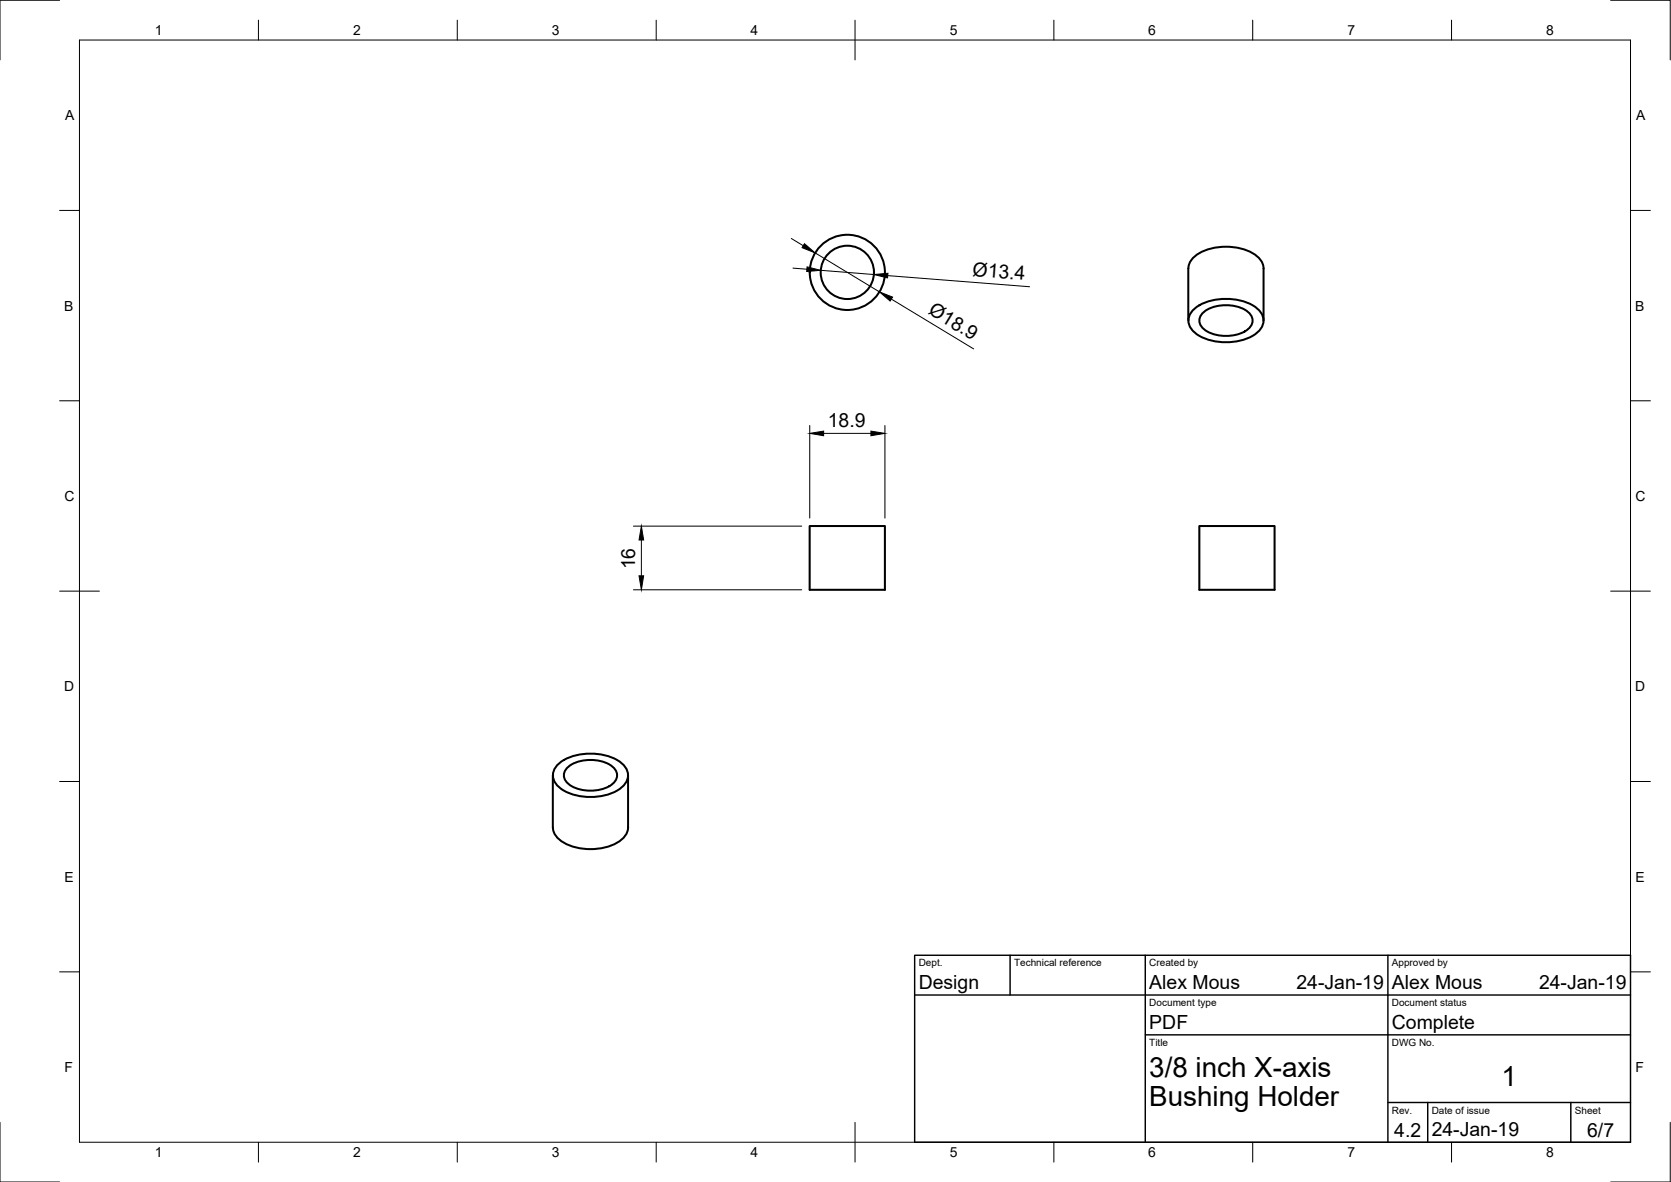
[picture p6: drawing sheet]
<svg xmlns="http://www.w3.org/2000/svg" width="420mm" height="297mm" viewBox="0 0 420 297" stroke-linecap="round" stroke-linejoin="round" font-family="sans-serif">
<!-- layer: Visible -->
<g fill="none" stroke="#000" stroke-width=".51">
<path d="M298.8 67.5v13.1M298.8 67.5a5 5 0 0 1 3.3-4.2 14.2 14.2 0 0 1 14.1 1.2 4 4 0 0 1 1.5 3v13.1M299.9 78a13.2 13.2 0 0 1 11.9-2.5 7.9 7.9 0 0 1 5.7 3.9 4.1 4.1 0 0 1-2.6 5 14.5 14.5 0 0 1-14.2-.6 3.7 3.7 0 0 1-.8-5.8zM302.7 78.4a10 10 0 0 1 11.1 0 2.78 2.78 0 0 1 1.1 2.7 2.78 2.78 0 0 1-1.9 2.2 10.2 10.2 0 0 1-10.3-.5 2.63 2.63 0 0 1 0-4.4zM203.6 132.2h18.9v16h-18.9zM301.6 132.2h18.9v16h-18.9zM139 194.8v13.1M140.1 192.3a13.2 13.2 0 0 1 11.9-2.5 7.9 7.9 0 0 1 5.7 3.9 4.1 4.1 0 0 1-2.5 5 14.5 14.5 0 0 1-14.3-.6 3.7 3.7 0 0 1-.8-5.8zM143 192.6a10 10 0 0 1 11 0 2.78 2.78 0 0 1 1.1 2.7 2.78 2.78 0 0 1-1.9 2.3 10.2 10.2 0 0 1-10.2-.6 2.63 2.63 0 0 1 0-4.4zM157.9 194.8v13.1a5 5 0 0 1-3.2 4.2 14.2 14.2 0 0 1-14.2-1.2 4 4 0 0 1-1.5-3"/>
<circle cx="213.1" cy="68.4" r="6.7"/>
<circle cx="213.1" cy="68.5" r="9.5"/>
</g>
<!-- layer: Border -->
<g fill="none" stroke="#000" stroke-width=".25">
<path d="M15 .1h-15v15M20 10.1h390v276.9h-390zM65 5.1v5M115 5.1v5M165 5.1v5M215 5.1v10M265 5.1v5M315 5.1v5M365 5.1v5M405 .1h15v15M15 52.9h5M410 52.9h5"/>
<path d="M15 100.7h5M410 100.7h5M15 148.6h10M405 148.6h10M15 196.4h5M410 196.4h5M15 244.2h5M410 244.2h5M0 282.1v14.9h15M65 287v5M115 287v5M165 287v5"/>
<path d="M215 282.1v9.9M265 287v5M315 287v5M365 287v5M420 282.1v14.9h-15"/>
</g>
<!-- layer: TitleBlock -->
<path d="M230 240.1h180v46.9h-180zM230 250h180M254 240.1v9.9M288 240.1v46.9M349 240.1v46.9M288 260.1h122M349 277.1h61M359 277.1v9.9M395 277.1v9.9" fill="none" stroke="#000" stroke-width=".36"/>
<!-- layer: Dimensions -->
<path d="M199 59.9l3 1.9M199.4 67.4l3.5 .3M205 63.5l16.1 9.8M206.4 67.9l13.3 1.1M223.2 69.3l35.7 2.8M224.1 75.2l20.7 12.5M203.6 106.9v23.3M207.1 108.9h11.9M222.5 106.9v23.3M159.3 132.2h42.3M161.3 135.7v9M159.3 148.2h42.3" fill="none" stroke="#000" stroke-width=".25"/>
<path d="M202.3 61.2l2.7 2.3-3.3-1.3zM202.9 67.1l3.5 .8-3.6 .3zM219.7 69l3.6-.3-.1 1.1zM221.1 73.3l3.3 1.4-.6 1zM203.6 108.9l3.5-.6v1.2zM219 108.3l3.5 .6-3.5 .6zM161.3 132.2l.5 3.5h-1.1zM160.7 144.7h1.1l-.5 3.5z" fill="#000" stroke="#000" stroke-width=".25"/>
<g font-size="7">
<text x="289" y="270.6">3/8 inch X-axis</text>
<text x="377.5" y="273">1</text>
<text x="289" y="278.1">Bushing Holder</text>
</g>
<g font-size="4.9">
<text x="244.5" y="69.3" transform="rotate(4 244.5 69.3)">Ø13.4</text>
<text x="233.2" y="78.7" transform="rotate(31 233.2 78.7)">Ø18.9</text>
<text x="208.1" y="107.3">18.9</text>
<text x="159.7" y="143.1" transform="rotate(-90 159.7 143.1)">16</text>
<text x="231" y="248.5">Design</text>
<text x="289" y="248.5">Alex Mous</text>
<text x="326" y="248.5">24-Jan-19</text>
<text x="350" y="248.5">Alex Mous</text>
<text x="387" y="248.5">24-Jan-19</text>
<text x="289" y="258.6">PDF</text>
<text x="350" y="258.6">Complete</text>
<text x="350.6" y="285.7">4.2</text>
<text x="360" y="285.5">24-Jan-19</text>
<text x="399.1" y="285.7">6/7</text>
</g>
<g font-size="3.5">
<text x="39" y="8.8">1</text>
<text x="88.8" y="8.8">2</text>
<text x="138.8" y="8.8">3</text>
<text x="188.7" y="8.8">4</text>
<text x="238.8" y="8.8">5</text>
<text x="288.7" y="8.8">6</text>
<text x="338.8" y="8.8">7</text>
<text x="388.8" y="8.8">8</text>
<text x="16.4" y="30.2">A</text>
<text x="411.4" y="30.2">A</text>
<text x="16.2" y="78">B</text>
<text x="411.2" y="78">B</text>
<text x="16.2" y="125.9">C</text>
<text x="411.2" y="125.9">C</text>
<text x="16.2" y="173.7">D</text>
<text x="411.2" y="173.7">D</text>
<text x="16.2" y="221.6">E</text>
<text x="411.2" y="221.6">E</text>
<text x="16.2" y="269.4">F</text>
<text x="411.2" y="269.4">F</text>
<text x="39" y="290.8">1</text>
<text x="88.8" y="290.8">2</text>
<text x="138.8" y="290.8">3</text>
<text x="188.7" y="290.8">4</text>
<text x="238.8" y="290.8">5</text>
<text x="288.7" y="290.8">6</text>
<text x="338.8" y="290.8">7</text>
<text x="388.8" y="290.8">8</text>
</g>
<g font-size="2.5">
<text x="231" y="242.9">Dept.</text>
<text x="255" y="242.9">Technical reference</text>
<text x="289" y="242.9">Created by</text>
<text x="350" y="242.9">Approved by</text>
<text x="289" y="252.8">Document type</text>
<text x="350" y="252.8">Document status</text>
<text x="289" y="262.9">Title</text>
<text x="350" y="262.9">DWG No.</text>
<text x="350" y="279.9">Rev.</text>
<text x="360" y="279.9">Date of issue</text>
<text x="396" y="279.9">Sheet</text>
</g>
</svg>
